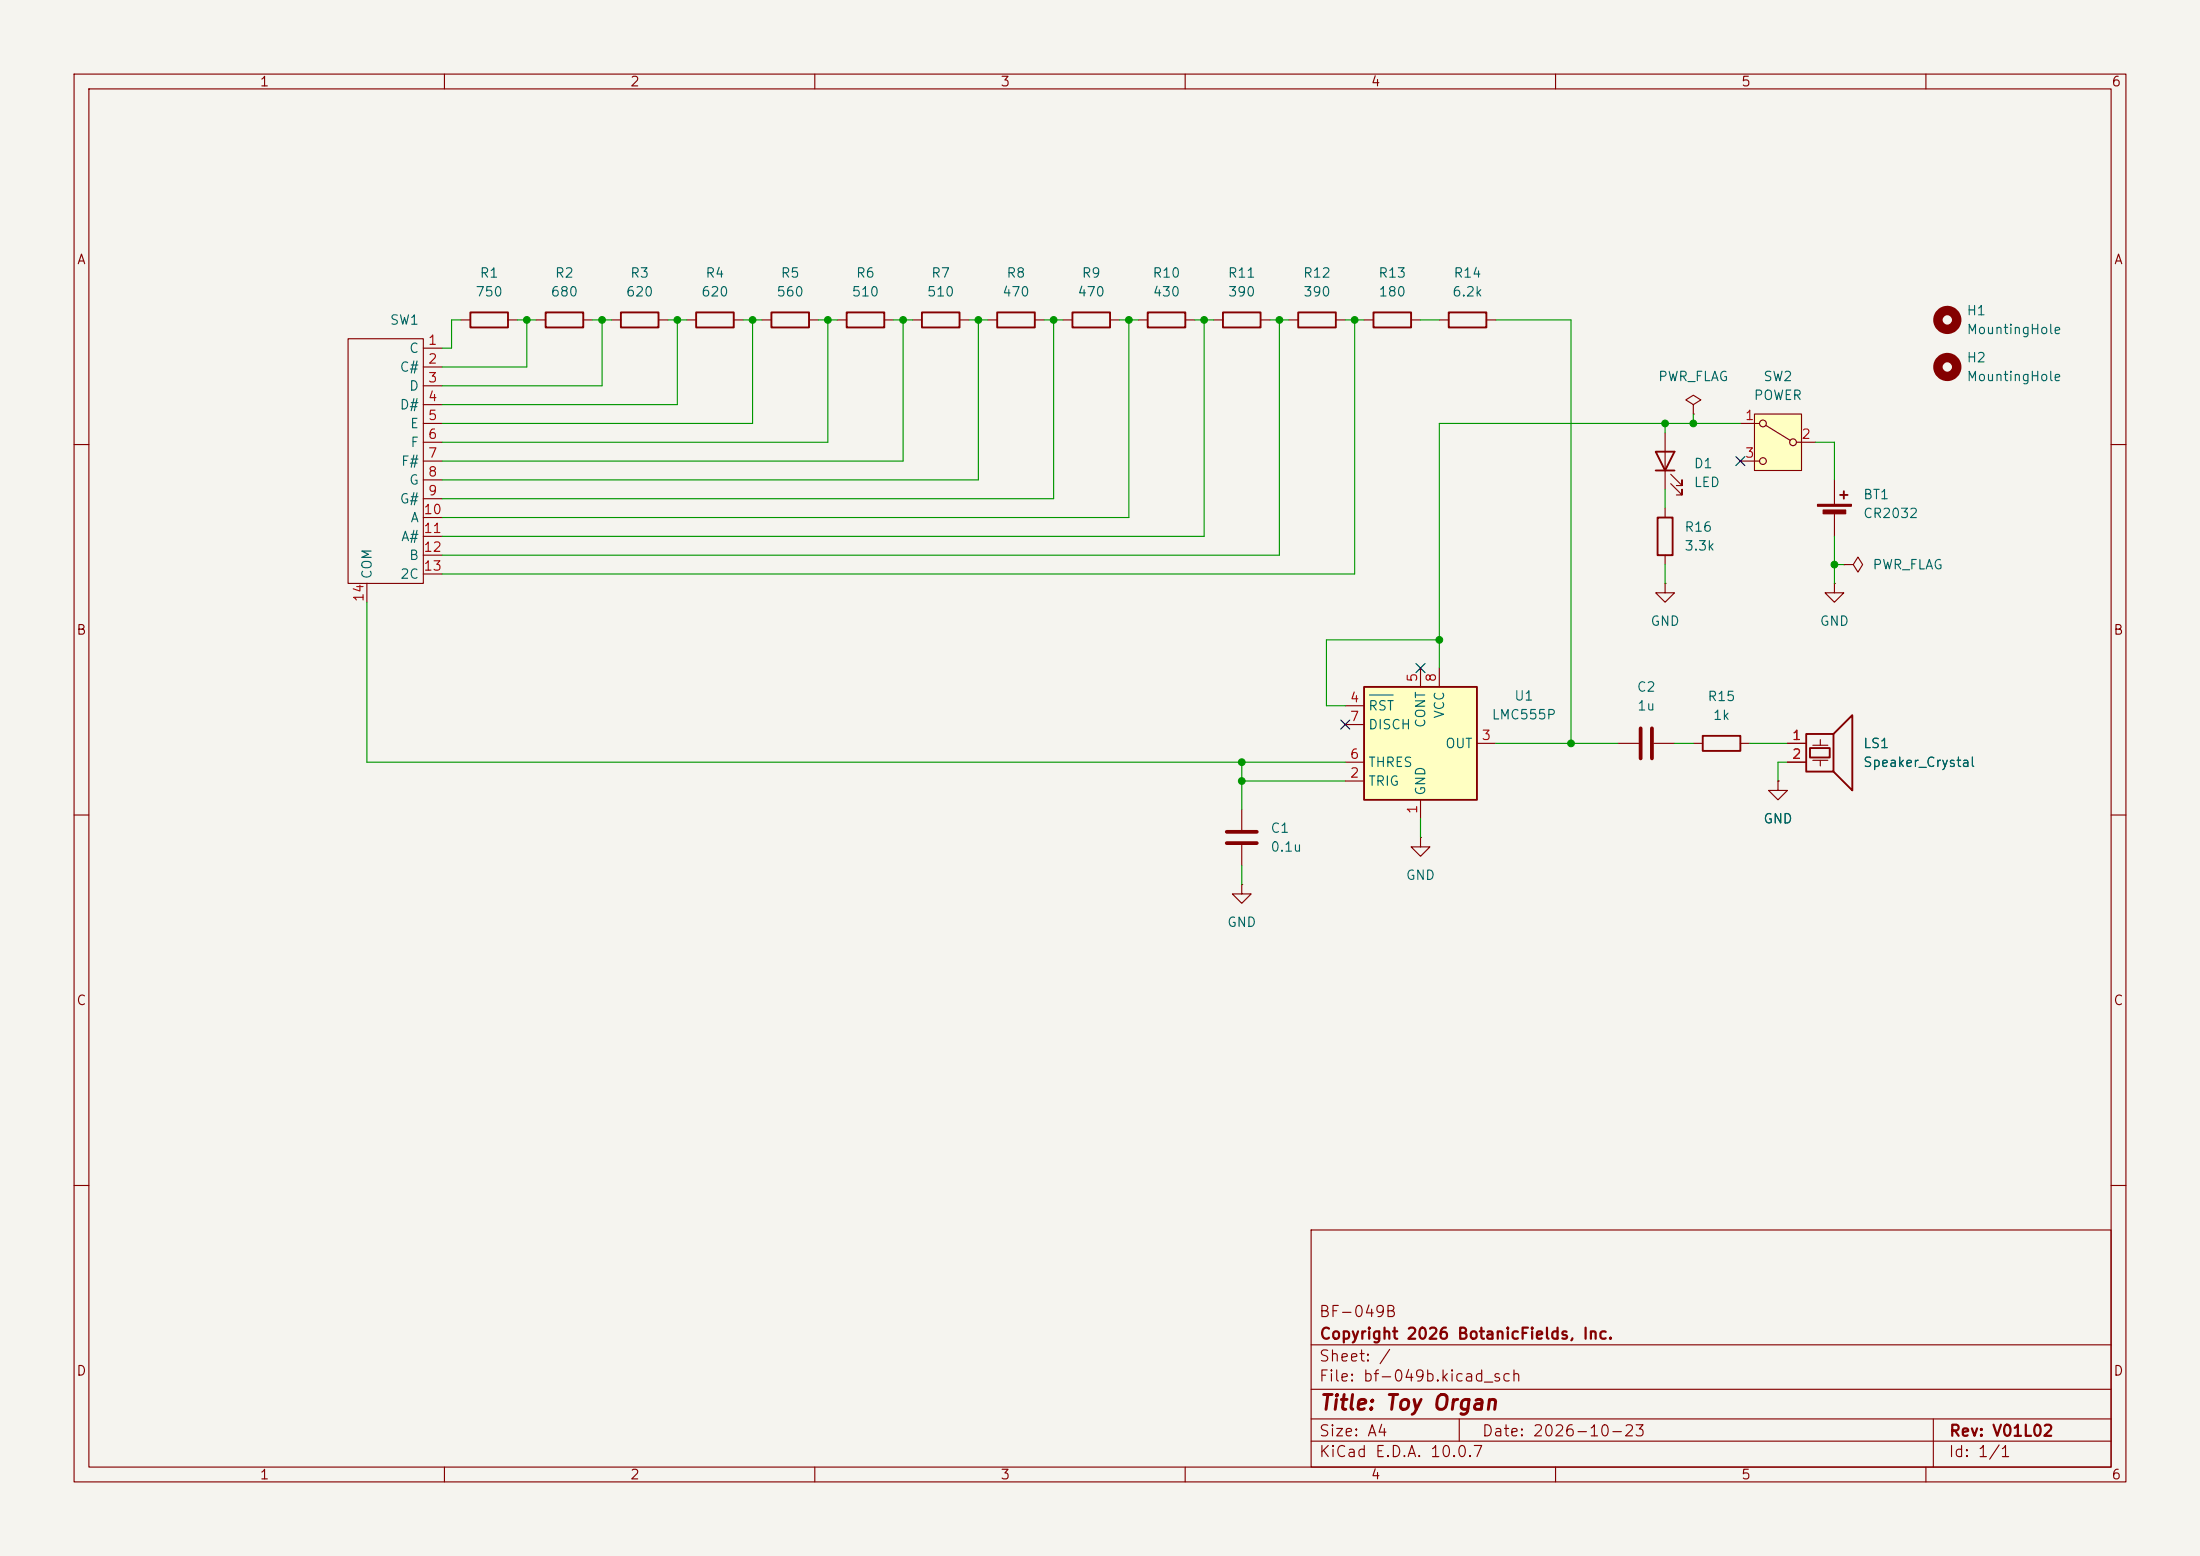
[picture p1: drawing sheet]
<svg xmlns="http://www.w3.org/2000/svg" width="297mm" height="210mm" viewBox="0 0 297 210" stroke-linecap="round" stroke-linejoin="round" font-family="sans-serif">
<path d="M0 0h297v210h-297z" fill="#f5f4ef" stroke="#f5f4ef" stroke-width=".14"/>
<g fill="none" stroke="#840000" stroke-width=".15">
<path d="M10 10h277v190h-277zM12 12h273v186h-273zM60 10v2M110 10v2M160 10v2M210 10v2M260 10v2M62.2 43.2h1.3M68.6 43.2h1.2M82.5 43.2h1.3M88.9 43.2h1.3M174 43.2h1.3"/>
<path d="M180.3 43.2h1.3M194.3 43.2h1.3M200.7 43.2h1.2M10 60h2M285 60h2M10 110h2M285 110h2M10 160h2M177 166h108v32h-108zM285 160h2M60 198v2M110 198v2"/>
<path d="M160 198v2M177 194.5h108M177 191.5h108M177 187.5h108M177 181.5h108M197 191.5v3M210 198v2M260 198v2M261 191.5v6.5"/>
</g>
<path d="M63.5 42.2h5.1v2h-5.1zM83.8 42.2h5.1v2h-5.1zM175.3 42.2h5v2h-5zM195.6 42.2h5.1v2h-5.1z" fill="none" stroke="#840000" stroke-width=".25"/>
<path d="M184.1 92.7h15.3v15.3h-15.3z" fill="#ffffc2"/>
<g fill="none" stroke="#840000" stroke-width=".25">
<path d="M73.7 42.2h5v2h-5zM94 42.2h5.1v2h-5.1zM154.9 42.2h5.1v2h-5.1zM185.4 42.2h5.1v2h-5.1zM223.5 61h2.6l-1.3 2.5zM223.5 63.5h2.6M223.8 69.9h2v5h-2zM248.4 66.8h1M248.9 66.3v1M184.1 92.7h15.3v15.3h-15.3zM229.9 99.3h5v2h-5zM243.8 99.1h3.7v5h-3.7z"/>
<path d="M247.5 99.1l2.6-2.6v10.2l-2.6-2.6M244.3 101h2.7v1.2h-2.7z"/>
</g>
<g fill="none" stroke="#840000" stroke-width=".15">
<path d="M47 45.7h10.1v33h-10.1zM57.1 47h2.6M57.1 49.5h2.6M57.1 52.1h2.6M57.1 54.6h2.6M57.1 57.2h2.6M57.1 59.7h2.6M72.4 43.2h1.3M78.7 43.2h1.3M92.7 43.2h1.3M99.1 43.2h1.2M153.7 43.2h1.2"/>
<path d="M160 43.2h1.3M184.1 43.2h1.3M190.5 43.2h1.3M224.8 58.4v7.6M228.6 54.6l1-.6-1-.7-1 .7 1 .6v1.3M228.6 55.9h.1M49.5 78.7v2.6M57.1 62.2h2.6M57.1 64.8h2.6M57.1 67.3h2.6M57.1 69.9h2.6M57.1 72.4h2.6"/>
<path d="M57.1 74.9h2.6M57.1 77.5h2.6M224.8 78.7v1.3h1.3l-1.3 1.3-1.3-1.3h1.3M224.8 78.7h.1M224.8 68.6v1.3M224.8 74.9v1.3M225.6 65.3l1.5 1.5v-.8v.8h-.8M225.6 64l1.5 1.5v-.7v.7h-.8M247.6 78.7v1.3h1.3l-1.3 1.3-1.2-1.3h1.2M247.6 78.7h.1M247.6 64.8v3.3M247.6 69.1v3.3"/>
<path d="M248.9 76.2h1.3l.6-1 .7 1-.7 1-.6-1M248.9 76.2h.1M181.6 95.3h2.5M181.6 97.8h2.5M191.8 90.2v2.5M194.3 90.2v2.5M245.7 99.8v.8M167.6 119.4v1.3h1.3l-1.3 1.2-1.2-1.2h1.2M167.6 119.4h.1M167.6 109.2v2.8M167.6 114v2.8M181.6 105.4h2.5"/>
<path d="M181.6 102.9h2.5M191.8 113v1.3h1.2l-1.2 1.3-1.3-1.3h1.3M191.8 113h.1M191.8 108v2.5M199.4 100.3h2.5M218.4 100.3h2.8M223.3 100.3h2.8M228.6 100.3h1.3M234.9 100.3h1.3M240 105.4v1.3h1.3l-1.3 1.3-1.2-1.3h1.2M240 105.4h.1M241.3 100.3h2.5"/>
<path d="M241.3 102.9h2.5M244.7 100.6h2.1M244.7 102.6h2.1M245.7 102.6v.8"/>
</g>
<path d="M184.9 93.8h3.2" fill="none" stroke="#006464" stroke-width=".15"/>
<path d="M221.5 98.3v4.1M223 98.3v4.1M165.6 112.3h4.1M165.6 113.8h4.1" fill="none" stroke="#840000" stroke-width=".51"/>
<g fill="#840000" stroke="#840000" stroke-width=".15">
<path d="M245.4 68.1h4.5v.2h-4.5z"/>
<path d="M246.1 68.8h3.1v.5h-3.1z"/>
</g>
<g fill="none" stroke="#840000" stroke-width="1.3">
<circle cx="262.9" cy="49.5" r="1.27"/>
<circle cx="262.9" cy="43.2" r="1.27"/>
</g>
<path d="M236.9 55.9h6.3v7.6h-6.3z" fill="#ffffc2"/>
<g fill="none" stroke="#840000" stroke-width=".15">
<path d="M102.9 43.2h1.2M109.2 43.2h1.3M113 43.2h1.3M119.4 43.2h1.2M123.2 43.2h1.3M129.5 43.2h1.3M133.3 43.2h1.3M139.7 43.2h1.3M143.5 43.2h1.3M149.9 43.2h1.2M163.8 43.2h1.3M170.2 43.2h1.2"/>
<path d="M234.9 57.2h2.6M236.9 55.9h6.3v7.6h-6.3zM238.4 57.4l3.3 2M242.6 59.7h2.5M234.9 62.2h2.6M240 105.4h.1M241.3 100.3h2.5M241.3 102.9h2.5"/>
<circle cx="238" cy="57.2" r=".46"/>
<circle cx="242.1" cy="59.7" r=".46"/>
<circle cx="238" cy="62.2" r=".46"/>
</g>
<path d="M104.1 42.2h5.1v2h-5.1zM114.3 42.2h5.1v2h-5.1zM124.5 42.2h5v2h-5zM134.6 42.2h5.1v2h-5.1zM144.8 42.2h5.1v2h-5.1zM165.1 42.2h5.1v2h-5.1z" fill="none" stroke="#840000" stroke-width=".25"/>
<g fill="none" stroke="#009600" stroke-width=".15">
<path d="M62.2 43.2h-1.2v3.8h-1.3M69.8 43.2h2.6M71.1 43.2v6.3h-11.4M80 43.2h2.5M81.3 43.2v8.9h-21.6M90.2 43.2h2.5M91.4 43.2v11.4h-31.7M100.3 43.2h2.6M101.6 43.2v14h-41.9M110.5 43.2h2.5M111.8 43.2v16.5h-52.1M120.6 43.2h2.6"/>
<path d="M121.9 43.2v19h-62.2M130.8 43.2h2.5M132.1 43.2v21.6h-72.4M141 43.2h2.5M142.2 43.2v24.1h-82.5M151.1 43.2h2.6M152.4 43.2v26.7h-92.7M161.3 43.2h2.5M162.6 43.2v29.2h-102.9M171.4 43.2h2.6M172.7 43.2v31.7h-113M181.6 43.2h2.5"/>
<path d="M182.9 43.2v34.3h-123.2M191.8 43.2h2.5M201.9 43.2h10.2v57.1M224.8 57.2v1.2M228.6 55.9v1.3M234.9 57.2h-40.6v33M245.1 59.7h2.5v5.1M224.8 66v2.6M224.8 76.2v2.5M247.6 72.4v6.3M247.6 76.2h1.3M49.5 81.3v21.6h132.1"/>
<path d="M194.3 86.4h-15.2v8.9h2.5M167.6 105.4h14M167.6 102.9v6.3M167.6 116.8v2.6M191.8 110.5v2.5M201.9 100.3h16.5M226.1 100.3h2.5M236.2 100.3h5.1M241.3 102.9h-1.3v2.5"/>
</g>
<path d="M234.3 61.6l1.3 1.2M235.6 61.6l-1.3 1.2M181 97.2l1.2 1.2M182.2 97.2l-1.2 1.2M191.2 89.6l1.2 1.2M192.4 89.6l-1.2 1.2" fill="none" stroke="#000084" stroke-width=".15"/>
<g fill="#009600" stroke="#009600" stroke-width=".14">
<circle cx="212.1" cy="100.3" r=".46"/>
<circle cx="194.3" cy="86.4" r=".46"/>
<circle cx="167.6" cy="102.9" r=".46"/>
<circle cx="182.9" cy="43.2" r=".46"/>
<circle cx="167.6" cy="105.4" r=".46"/>
<circle cx="132.1" cy="43.2" r=".46"/>
<circle cx="111.8" cy="43.2" r=".46"/>
<circle cx="121.9" cy="43.2" r=".46"/>
<circle cx="142.2" cy="43.2" r=".46"/>
<circle cx="152.4" cy="43.2" r=".46"/>
<circle cx="162.6" cy="43.2" r=".46"/>
<circle cx="172.7" cy="43.2" r=".46"/>
<circle cx="71.1" cy="43.2" r=".46"/>
<circle cx="81.3" cy="43.2" r=".46"/>
<circle cx="91.4" cy="43.2" r=".46"/>
<circle cx="101.6" cy="43.2" r=".46"/>
<circle cx="247.6" cy="76.2" r=".46"/>
<circle cx="224.8" cy="57.2" r=".46"/>
<circle cx="228.6" cy="57.2" r=".46"/>
</g>
<text font-size="2" fill="#840000" x="178" y="190.8">Title: Toy Organ</text>
<g font-size="1.5" fill="#840000">
<text x="178" y="178.1">BF-049B</text>
<text x="178" y="184.1">Sheet: /</text>
<text x="178" y="181.1">Copyright 2026 BotanicFields, Inc.</text>
<text x="178" y="186.8">File: bf-049b.kicad_sch</text>
<text x="178" y="197">KiCad E.D.A. 10.0.7</text>
<text x="178" y="194.2">Size: A4</text>
<text x="200" y="194.2">Date: 2026-10-23</text>
<text x="263" y="197">Id: 1/1</text>
<text x="263" y="194.2">Rev: V01L02</text>
</g>
<g font-size="1.3" fill="#840000">
<text x="35" y="12">1</text>
<text x="85" y="12">2</text>
<text x="135" y="12">3</text>
<text x="185" y="12">4</text>
<text x="235" y="12">5</text>
<text x="285" y="12">6</text>
<text x="10.3" y="36">A</text>
<text x="285.3" y="36">A</text>
<text x="10.2" y="86">B</text>
<text x="285.2" y="86">B</text>
<text x="10.2" y="136">C</text>
<text x="285.2" y="136">C</text>
<text x="10.2" y="186">D</text>
<text x="285.2" y="186">D</text>
<text x="35" y="200">1</text>
<text x="85" y="200">2</text>
<text x="135" y="200">3</text>
<text x="185" y="200">4</text>
<text x="235" y="200">5</text>
<text x="285" y="200">6</text>
</g>
<g font-size="1.3" fill="#006464">
<text x="64.1" y="40.3">750</text>
<text x="64.7" y="37.8">R1</text>
<text x="74.3" y="40.3">680</text>
<text x="74.8" y="37.8">R2</text>
<text x="84.4" y="40.3">620</text>
<text x="85" y="37.8">R3</text>
<text x="94.6" y="40.3">620</text>
<text x="95.2" y="37.8">R4</text>
<text x="104.7" y="40.3">560</text>
<text x="105.3" y="37.8">R5</text>
<text x="114.9" y="40.3">510</text>
<text x="115.5" y="37.8">R6</text>
<text x="125.1" y="40.3">510</text>
<text x="125.6" y="37.8">R7</text>
<text x="135.2" y="40.3">470</text>
<text x="135.8" y="37.8">R8</text>
<text x="145.4" y="40.3">470</text>
<text x="146" y="37.8">R9</text>
<text x="155.5" y="37.8">R10</text>
<text x="155.5" y="40.3">430</text>
<text x="165.7" y="37.8">R11</text>
<text x="165.7" y="40.3">390</text>
<text x="175.8" y="37.8">R12</text>
<text x="175.9" y="40.3">390</text>
<text x="186" y="37.8">R13</text>
<text x="186" y="40.3">180</text>
<text x="196" y="40.3">6.2k</text>
<text x="196.1" y="37.8">R14</text>
<text x="52.5" y="44.1">SW1</text>
<text x="55.1" y="48">C</text>
<text x="265.4" y="42.9">H1</text>
<text x="265.4" y="45.4">MountingHole</text>
<text x="53.9" y="50.5">C#</text>
<text x="55.1" y="53">D</text>
<text x="223.8" y="51.8">PWR_FLAG</text>
<text x="238" y="51.8">SW2</text>
<text x="265.4" y="49.2">H2</text>
<text x="265.4" y="51.8">MountingHole</text>
<text x="53.9" y="55.6">D#</text>
<text x="55.3" y="58.1">E</text>
<text x="236.7" y="54.3">POWER</text>
<text x="54.1" y="63.2">F#</text>
<text x="55.1" y="65.7">G</text>
<text x="55.3" y="60.7">F</text>
<text x="228.6" y="63.5">D1</text>
<text x="53.9" y="68.3">G#</text>
<text x="55.3" y="70.8">A</text>
<text x="228.6" y="66.1">LED</text>
<text x="251.4" y="67.7">BT1</text>
<text x="251.4" y="70.2">CR2032</text>
<text x="54.1" y="73.4">A#</text>
<text x="55.1" y="75.9">B</text>
<text x="227.3" y="72.1">R16</text>
<text x="227.3" y="74.6">3.3k</text>
<text x="252.7" y="77.2">PWR_FLAG</text>
<text x="50.5" y="78.3" transform="rotate(-90 50.5 78.3)">COM</text>
<text x="53.9" y="78.4">2C</text>
<text x="222.7" y="84.8">GND</text>
<text x="245.6" y="84.8">GND</text>
<text x="204.3" y="94.9">U1</text>
<text x="220.9" y="93.7">C2</text>
<text x="230.4" y="94.9">R15</text>
<text x="184.6" y="96.2">RST</text>
<text x="184.6" y="98.8">DISCH</text>
<text x="192.7" y="98.3" transform="rotate(-90 192.7 98.3)">CONT</text>
<text x="195" y="101.3">OUT</text>
<text x="195.3" y="97.1" transform="rotate(-90 195.3 97.1)">VCC</text>
<text x="201.3" y="97.4">LMC555P</text>
<text x="220.9" y="96.2">1u</text>
<text x="231.2" y="97.5">1k</text>
<text x="251.4" y="101.3">LS1</text>
<text x="184.6" y="106.4">TRIG</text>
<text x="184.6" y="103.8">THRES</text>
<text x="192.7" y="107.5" transform="rotate(-90 192.7 107.5)">GND</text>
<text x="251.4" y="103.8">Speaker_Crystal</text>
<text x="171.4" y="112.7">C1</text>
<text x="238" y="111.5">GND</text>
<text x="171.4" y="115.3">0.1u</text>
<text x="189.7" y="119.1">GND</text>
<text x="165.6" y="125.4">GND</text>
</g>
<g font-size="1.3" fill="#a90000">
<text x="57.7" y="46.9">1</text>
<text x="57.7" y="49.4">2</text>
<text x="57.7" y="51.9">3</text>
<text x="57.7" y="54.5">4</text>
<text x="57.7" y="57">5</text>
<text x="57.7" y="59.6">6</text>
<text x="235.5" y="57">1</text>
<text x="243.1" y="59.6">2</text>
<text x="57.7" y="62.1">7</text>
<text x="57.7" y="64.6">8</text>
<text x="235.5" y="62.1">3</text>
<text x="57.1" y="69.7">10</text>
<text x="57.7" y="67.2">9</text>
<text x="57.1" y="72.3">11</text>
<text x="57.1" y="74.8">12</text>
<text x="57.1" y="77.3">13</text>
<text x="49.4" y="81.3" transform="rotate(-90 49.4 81.3)">14</text>
<text x="182.1" y="95.1">4</text>
<text x="191.6" y="92.2" transform="rotate(-90 191.6 92.2)">5</text>
<text x="194.2" y="92.2" transform="rotate(-90 194.2 92.2)">8</text>
<text x="182.1" y="97.7">7</text>
<text x="199.9" y="100.2">3</text>
<text x="241.8" y="100.2">1</text>
<text x="182.1" y="105.3">2</text>
<text x="182.1" y="102.7">6</text>
<text x="241.8" y="102.7">2</text>
<text x="191.6" y="110" transform="rotate(-90 191.6 110)">1</text>
</g>
</svg>
